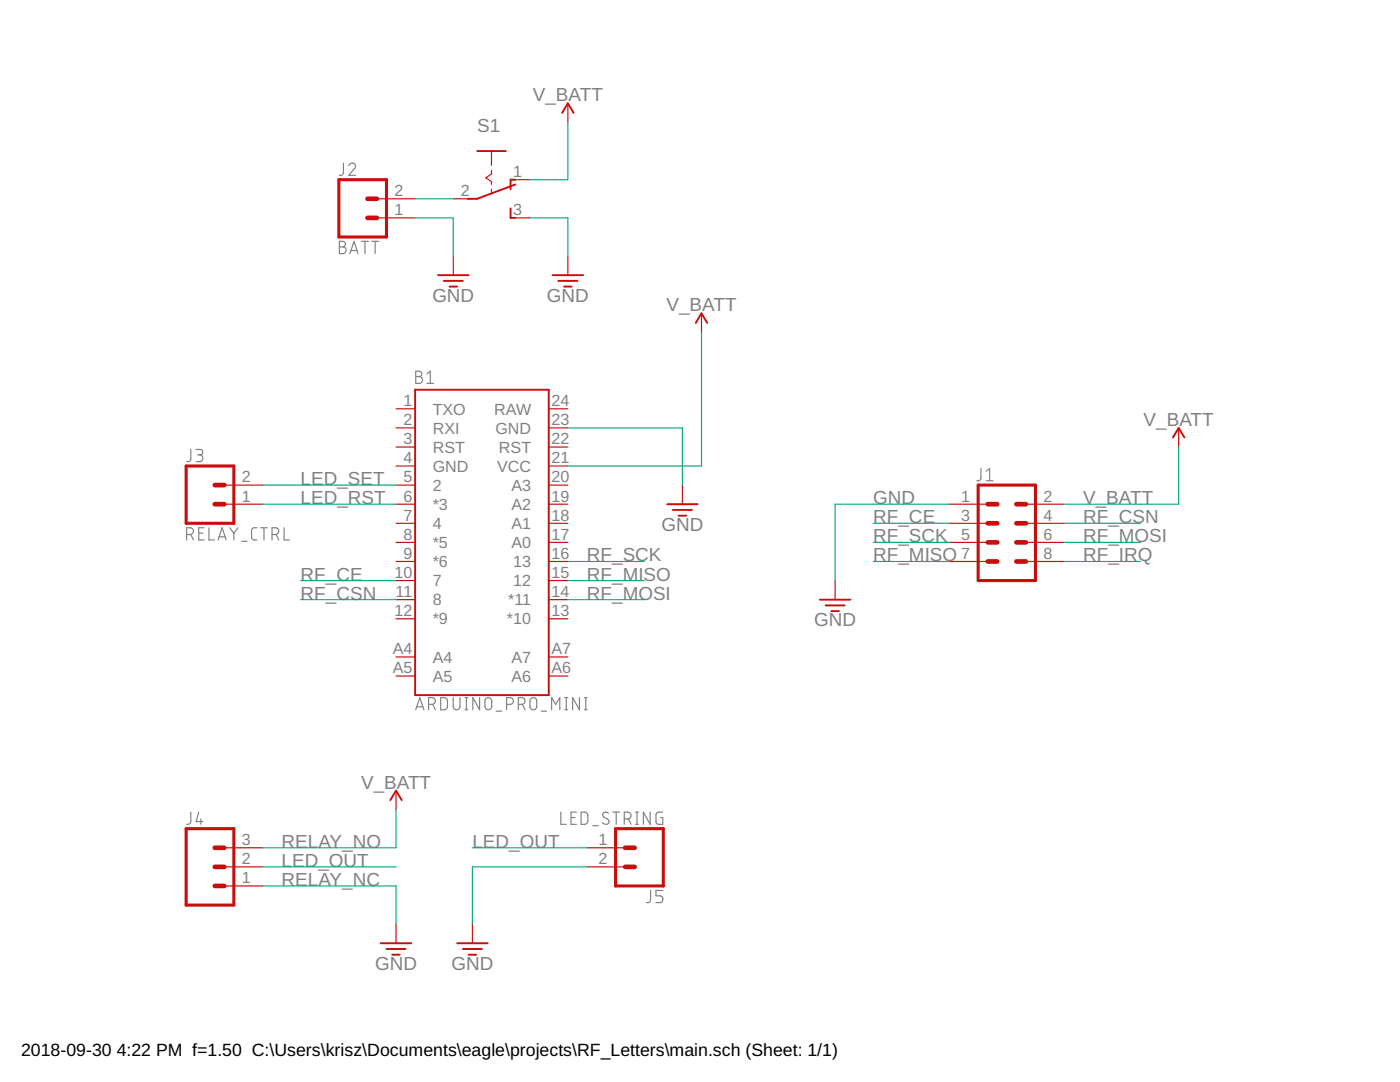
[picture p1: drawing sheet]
<svg xmlns="http://www.w3.org/2000/svg" width="279mm" height="216mm" viewBox="0 0 279 216" stroke-linecap="round" stroke-linejoin="round" font-family="sans-serif">
<g fill="none" stroke="#808080" stroke-width=".23">
<path d="M68.5 32.6v2l-.3 .4h-.5M69.6 33.1a.67 .67 0 0 1 .9-.5 .67 .67 0 0 1 .3 1l-1.2 1.4h1.4M67.7 48.2h.7a.55 .55 0 0 1 .5 .5 .55 .55 0 0 1-.5 .6 .68 .68 0 0 1 .7 .6 .68 .68 0 0 1-.7 .7h-.7zM67.7 49.3h.7M69.8 50.6l.9-2.4 .8 2.4M70 50h1.2M72.2 48.2h1.3M72.8 48.2v2.4M74.2 48.2h1.3M74.9 48.2v2.4M83 74.1h.7a.54 .54 0 0 1 .5 .5 .54 .54 0 0 1-.5 .5 .68 .68 0 0 1 .6 .7 .68 .68 0 0 1-.6 .7h-.7zM83 75.1h.7"/>
<path d="M85.2 76.5h1.4M85.2 74.6l.7-.5v2.4M38.1 89.7l-.1 2-.3 .4h-.4M39.1 89.7h.8a.54 .54 0 0 1 .6 .5 .54 .54 0 0 1-.6 .6h-.5M39.8 90.8a.68 .68 0 0 1 .7 .6 .68 .68 0 0 1-.7 .7h-.7M195.8 93.5l-.1 2-.3 .4h-.4M196.8 95.9h1.4M196.8 94l.7-.5v2.4M37.3 106.7h.6a.68 .68 0 0 0 .7-.7 .68 .68 0 0 0-.7-.7h-.6v2.4M38.1 106.7l.5 1M39.7 106.4h.8M40.7 105.3h-1v2.4h1"/>
<path d="M41.7 105.3v2.4h1.1M43.5 107.7l.8-2.4 .8 2.4M43.7 107.1h1.2M45.9 105.3l.8 1.1M46.7 106.4v1.3M47.5 105.3l-.8 1.1M48.2 108h1.1M51.3 105.3h-.7l-.3 .2-.1 .3v1.6l.4 .3h.7M52 105.3h1.4M52.7 105.3v2.4M54.3 106.7h.7a.68 .68 0 0 0 .6-.7 .68 .68 0 0 0-.6-.7h-.7v2.4M55.1 106.7l.5 1"/>
<path d="M56.7 105.3v2.4h1.1M87.9 139.2a1.19 1.19 0 0 1 1.3 .3l.1 .4-.1 1.5-.4 .2h-.9zM90.4 139.2v1.7a.68 .68 0 0 0 .7 .7 .68 .68 0 0 0 .7-.7v-1.7M92.8 139.2h.5M93.1 139.2v2.4M95.7 139.2v2.4l-1.3-2.4v2.4M96.9 139.5a.68 .68 0 0 1 .8-.3 .68 .68 0 0 1 .4 .7v1a.68 .68 0 0 1-.6 .7 .68 .68 0 0 1-.7-.7zM105.9 139.5a.68 .68 0 0 1 .8-.3 .68 .68 0 0 1 .4 .7v1a.68 .68 0 0 1-.7 .7 .68 .68 0 0 1-.6-.7zM112.7 139.2h.6M113 139.2v2.4M115.6 139.2v2.4l-1.3-2.4v2.4M116.6 139.2h.6"/>
<path d="M116.9 139.2v2.4M83 141.6l.8-2.4 .8 2.4M83.2 141h1.2M85.5 140.5h.7a.68 .68 0 0 0 .7-.6 .68 .68 0 0 0-.7-.7h-.7v2.4M86.4 140.5l.5 1.1M92.8 141.6h.5M99 141.9h1.1M101.1 140.5h.7a.68 .68 0 0 0 .7-.6 .68 .68 0 0 0-.7-.7h-.7v2.4M103.4 140.5h.7a.68 .68 0 0 0 .7-.6 .68 .68 0 0 0-.7-.7h-.7v2.4M104.2 140.5l.6 1.1M108 141.9h1.1M110.1 141.6v-2.4l.8 1.3 .8-1.3v2.4"/>
<path d="M112.7 141.6h.6M116.6 141.6h.6M38.1 162.1l-.1 2-.3 .4h-.4M39.7 162.1l-.6 1.8h1.4M40.1 163.4v1.1M111.9 162.1v2.4h1.1M114 163.1h.8M115 162.1h-1v2.4h1M116 162.1h.9l.4 .4v1.5l-.4 .5h-.9zM118.3 164.8h1.1M121.4 162.3a.6 .6 0 0 0-.9-.1 .6 .6 0 0 0 0 .9l.8 .4a.59 .59 0 0 1 .1 .8 .59 .59 0 0 1-.8 .1l-.4-.3M122.3 162.1h1.4"/>
<path d="M123 162.1v2.4M124.6 163.4a1.19 1.19 0 0 0 1.2-.3l.1-.6-.2-.3-1.1-.1v2.4M125.4 163.4l.5 1.1M126.9 164.5h.5M126.9 162.1h.5M127.1 162.1v2.4M129.8 162.1v2.4l-1.4-2.4v2.4M129.8 177.7v2l-.3 .4h-.5M132.3 162.1h-1l-.3 .2-.1 1.6 .1 .4 .3 .2h1v-1.4h-.5M132.3 177.7h-1.4v1.1h.8a.69 .69 0 0 1 .6 .6 .69 .69 0 0 1-.6 .7h-.8"/>
</g>
<g fill="none" stroke="#c90d0c" stroke-width=".38">
<path d="M95.2 30.1h5.7M102.8 36.8l-7.6 2.9h-1.9M102.8 35.9h-.9v1.9M112.2 22.5l1.1-1.9 1.2 1.9M87.4 54.9h6.1M88.6 56h3.8M89.7 57.2h1.5M101.9 41.6v1.9h.9M110.3 54.9h6.1M111.4 56h3.8M112.6 57.2h1.5M82.8 77.8h26.7v60.9h-26.7z"/>
<path d="M138.9 64.4l1.1-1.9 1.1 1.9M234.1 87.3l1.1-1.9 1.2 1.9M133.1 100.6h6.1M134.3 101.7h3.8M135.4 102.9h1.5M163.6 119.7h6.1M164.8 120.8h3.8M165.9 121.9h1.5M77.9 159.7l1.1-1.9 1.2 1.9M76 188.2h6.1M77.1 189.4h3.8M78.3 190.5h1.5"/>
<path d="M91.2 188.2h6.1M92.4 189.4h3.8M93.5 190.5h1.5"/>
</g>
<g fill="none" stroke="#c90d0c" stroke-width=".23">
<path d="M75.2 39.7h7.6M90.5 39.7h3.8M98.1 30.1v2.9M98.1 34v.7l-1.2 .8 1.2 .7v.6M98.1 37.8v.9M101.9 35.9h3.8M113.3 20.6v3.8M75.2 43.5h7.6M90.5 51.1v3.8M101.9 43.5h3.8M113.3 51.1v3.8M140 62.5v3.8"/>
<path d="M44.8 96.8h7.6M79 96.8h3.8M79 93h3.8M79 85.4h3.8M79 81.6h3.8M79 89.2h3.8M109.5 96.8h3.8M109.5 93h3.8M109.5 85.4h3.8M109.5 81.6h3.8M109.5 89.2h3.8M136.2 96.8v3.8"/>
<path d="M235.2 85.4v3.8M44.8 100.6h7.6M79 100.6h3.8M79 104.4h3.8M79 108.2h3.8M79 112h3.8M79 115.8h3.8M79 119.7h3.8M109.5 100.6h3.8M109.5 104.4h3.8M109.5 108.2h3.8M109.5 112h3.8"/>
<path d="M109.5 115.8h3.8M109.5 119.7h3.8M166.7 115.8v3.9M189.5 100.6h7.6M189.5 104.4h7.6M189.5 108.2h7.6M189.5 112h7.6M204.7 100.6h7.7M204.7 104.4h7.7M204.7 108.2h7.7M204.7 112h7.7M79 123.5h3.8"/>
<path d="M79 131.1h3.8M79 134.9h3.8M109.5 123.5h3.8M109.5 131.1h3.8M109.5 134.9h3.8M79 157.8v3.8M44.8 176.8h7.6M44.8 173h7.6M44.8 169.2h7.6M117.1 173h7.7M117.1 169.2h7.7M79 184.4v3.8"/>
<path d="M94.3 184.4v3.8"/>
</g>
<g fill="none" stroke="#c90d0c" stroke-width=".93">
<path d="M73.3 39.7h1.9M73.3 43.5h1.9M42.9 96.8h1.9M42.9 100.6h1.9M197.1 108.2h1.9M197.1 104.4h1.9M197.1 100.6h1.9M197.1 112h1.9M202.8 108.2h1.9M202.8 104.4h1.9M202.8 100.6h1.9M202.8 112h1.9"/>
<path d="M42.9 169.2h1.9M42.9 173h1.9M42.9 176.8h1.9M124.8 169.2h1.9M124.8 173h1.9"/>
</g>
<path d="M67.6 35.9h9.5v11.4h-9.5zM37.1 93h9.6v11.4h-9.6zM195.2 96.8h11.5v19h-11.5zM37.1 165.4h9.6v15.2h-9.6zM122.9 165.4h9.5v11.4h-9.5z" fill="none" stroke="#c90d0c" stroke-width=".61"/>
<g fill="none" stroke="#0dab76" stroke-width=".23">
<path d="M82.8 39.7h7.7M113.3 24.4v11.5h-7.6M82.8 43.5h7.7v7.6M105.7 43.5h7.6v7.6M140 66.3v26.7h-26.7M52.4 96.8h26.6M113.3 85.4h22.9v11.4M235.2 89.2v11.4h-22.8M52.4 100.6h26.6M60 115.8h19M60 119.7h19M113.3 115.8h15.3"/>
<path d="M113.3 112h15.3M113.3 119.7h15.3M174.3 104.4h15.2M174.3 108.2h15.2M174.3 112h15.2M189.5 100.6h-22.8v15.2M212.4 104.4h15.2M212.4 108.2h15.2M212.4 112h15.2M52.4 173h26.6M52.4 176.8h26.6v7.6M79 161.6v7.6h-26.6"/>
<path d="M94.3 169.2h22.8M117.1 173h-22.8v11.4"/>
</g>
<g font-size="3.8" fill="#808080">
<text x="106.3" y="20.2">V_BATT</text>
<text x="95.2" y="26.3">S1</text>
<text x="86.3" y="60.2">GND</text>
<text x="109.1" y="60.2">GND</text>
<text x="133" y="62.1">V_BATT</text>
<text x="228.2" y="85">V_BATT</text>
<text x="60" y="96.8">LED_SET</text>
<text x="60" y="100.6">LED_RST</text>
<text x="174.3" y="100.6">GND</text>
<text x="216.2" y="100.6">V_BATT</text>
<text x="132" y="105.9">GND</text>
<text x="174.3" y="104.4">RF_CE</text>
<text x="216.2" y="104.4">RF_CSN</text>
<text x="117.1" y="112">RF_SCK</text>
<text x="174.3" y="108.2">RF_SCK</text>
<text x="174.3" y="112">RF_MISO</text>
<text x="216.2" y="108.2">RF_MOSI</text>
<text x="216.2" y="112">RF_IRQ</text>
<text x="60" y="115.8">RF_CE</text>
<text x="60" y="119.7">RF_CSN</text>
<text x="117.1" y="115.8">RF_MISO</text>
<text x="117.1" y="119.7">RF_MOSI</text>
<text x="162.5" y="125">GND</text>
<text x="72.1" y="157.4">V_BATT</text>
<text x="56.2" y="173">LED_OUT</text>
<text x="56.2" y="169.2">RELAY_NO</text>
<text x="94.3" y="169.2">LED_OUT</text>
<text x="56.2" y="176.8">RELAY_NC</text>
<text x="74.9" y="193.6">GND</text>
<text x="90.1" y="193.6">GND</text>
</g>
<g font-size="3.5">
<text x="4.2" y="210.7">2018-09-30</text>
<text x="23.3" y="210.7">4:22 PM f=1.50 C:\Users\krisz\Documents\eagle\projects\RF_Letters\main.sch (Sheet: 1/1)</text>
</g>
<g font-size="3.2" fill="#808080">
<text x="102.4" y="35.3">1</text>
<text x="78.7" y="39.1">2</text>
<text x="92" y="39.1">2</text>
<text x="78.7" y="42.9">1</text>
<text x="102.4" y="42.9">3</text>
<text x="80.5" y="81">1</text>
<text x="86.4" y="82.7">TXO</text>
<text x="98.6" y="82.7">RAW</text>
<text x="110.1" y="81">24</text>
<text x="80.5" y="88.7">3</text>
<text x="80.5" y="84.8">2</text>
<text x="86.4" y="86.5">RXI</text>
<text x="98.9" y="86.5">GND</text>
<text x="110.1" y="84.8">23</text>
<text x="110.1" y="88.7">22</text>
<text x="80.5" y="92.5">4</text>
<text x="86.4" y="94.1">GND</text>
<text x="86.4" y="90.3">RST</text>
<text x="99.2" y="94.1">VCC</text>
<text x="99.6" y="90.3">RST</text>
<text x="110.1" y="92.5">21</text>
<text x="48.3" y="100.1">1</text>
<text x="48.3" y="96.3">2</text>
<text x="80.5" y="96.3">5</text>
<text x="80.5" y="100.1">6</text>
<text x="86.4" y="97.9">2</text>
<text x="86.4" y="101.8">*3</text>
<text x="102.1" y="101.8">A2</text>
<text x="102.1" y="97.9">A3</text>
<text x="110.1" y="100.1">19</text>
<text x="110.1" y="96.3">20</text>
<text x="191.8" y="100.1">1</text>
<text x="208.3" y="100.1">2</text>
<text x="80.5" y="103.9">7</text>
<text x="80.5" y="107.7">8</text>
<text x="86.4" y="105.6">4</text>
<text x="102.1" y="105.6">A1</text>
<text x="110.1" y="107.7">17</text>
<text x="110.1" y="103.9">18</text>
<text x="191.8" y="103.9">3</text>
<text x="191.8" y="107.7">5</text>
<text x="208.3" y="103.9">4</text>
<text x="208.3" y="107.7">6</text>
<text x="80.5" y="111.5">9</text>
<text x="86.4" y="109.4">*5</text>
<text x="86.4" y="113.2">*6</text>
<text x="102.1" y="109.4">A0</text>
<text x="102.4" y="113.2">13</text>
<text x="110.1" y="111.5">16</text>
<text x="191.8" y="111.5">7</text>
<text x="208.3" y="111.5">8</text>
<text x="78.7" y="115.3">10</text>
<text x="79" y="119.1">11</text>
<text x="86.4" y="117">7</text>
<text x="102.4" y="117">12</text>
<text x="110.1" y="119.1">14</text>
<text x="110.1" y="115.3">15</text>
<text x="78.7" y="122.9">12</text>
<text x="86.4" y="120.8">8</text>
<text x="86.4" y="124.6">*9</text>
<text x="101.2" y="124.6">*10</text>
<text x="101.4" y="120.8">*11</text>
<text x="110.1" y="122.9">13</text>
<text x="78.4" y="130.6">A4</text>
<text x="110.1" y="130.6">A7</text>
<text x="78.4" y="134.4">A5</text>
<text x="86.4" y="132.2">A4</text>
<text x="86.4" y="136">A5</text>
<text x="102.1" y="132.2">A7</text>
<text x="102.1" y="136">A6</text>
<text x="110.1" y="134.4">A6</text>
<text x="48.3" y="172.4">2</text>
<text x="48.3" y="168.6">3</text>
<text x="119.5" y="168.6">1</text>
<text x="119.5" y="172.4">2</text>
<text x="48.3" y="176.3">1</text>
</g>
</svg>
